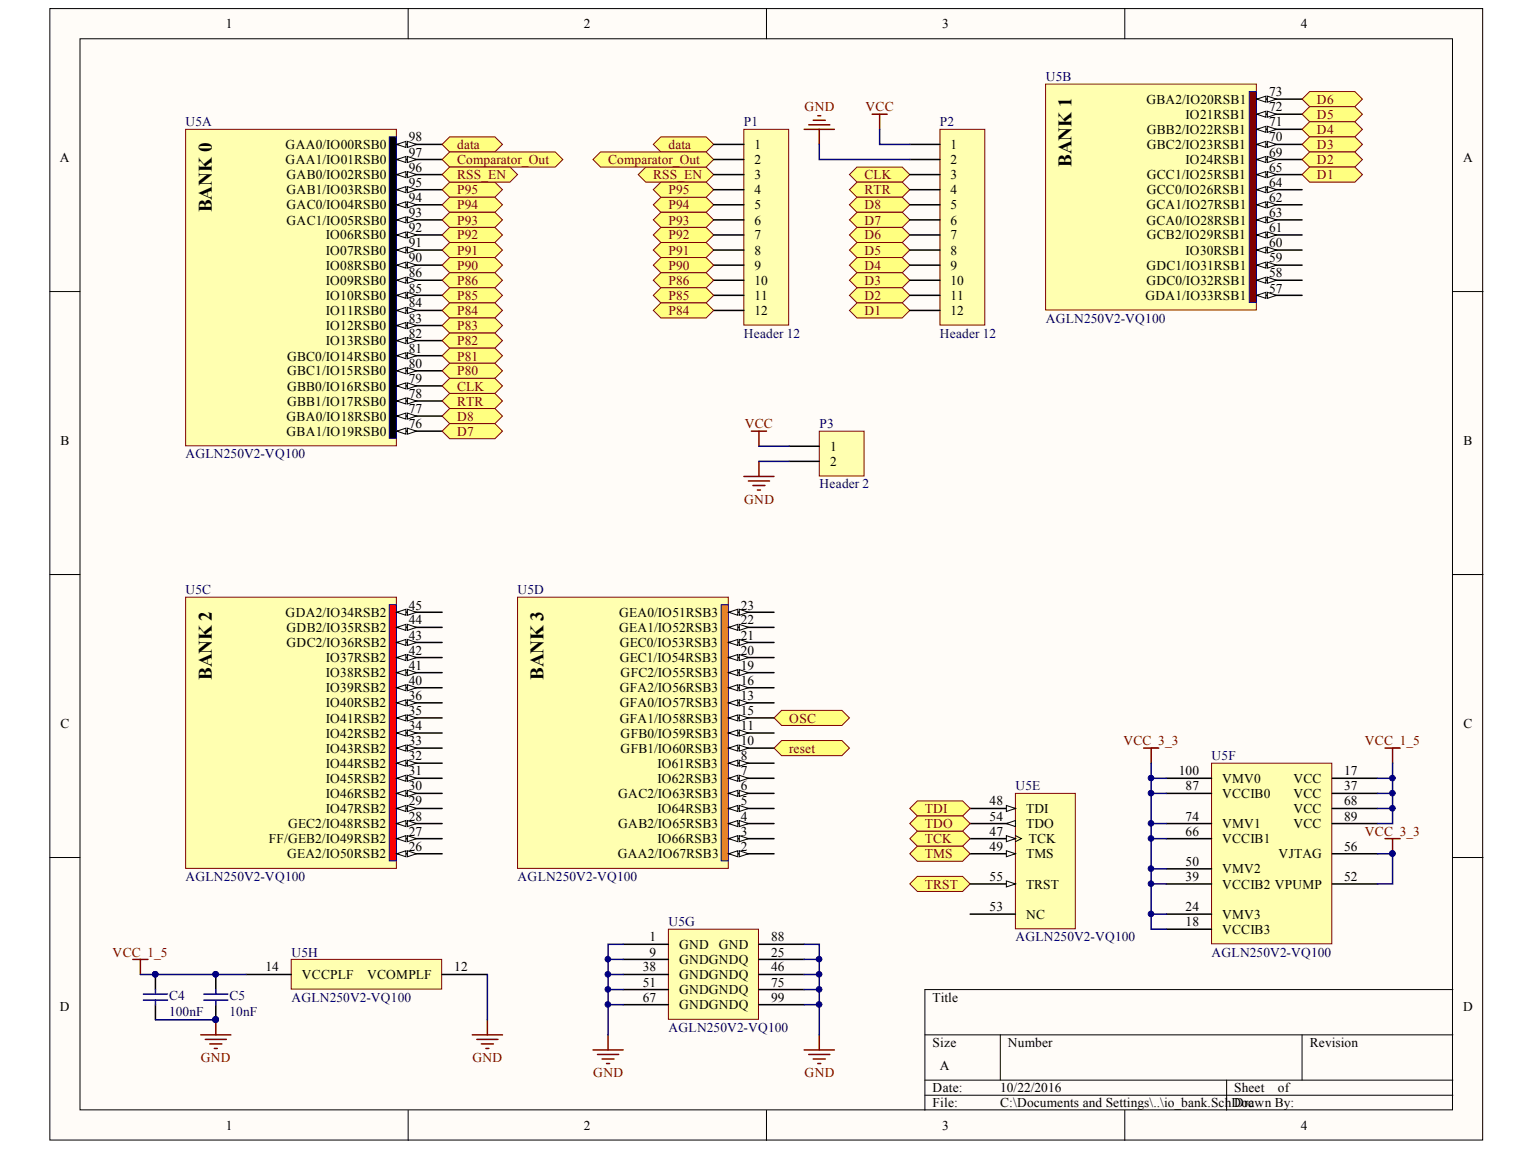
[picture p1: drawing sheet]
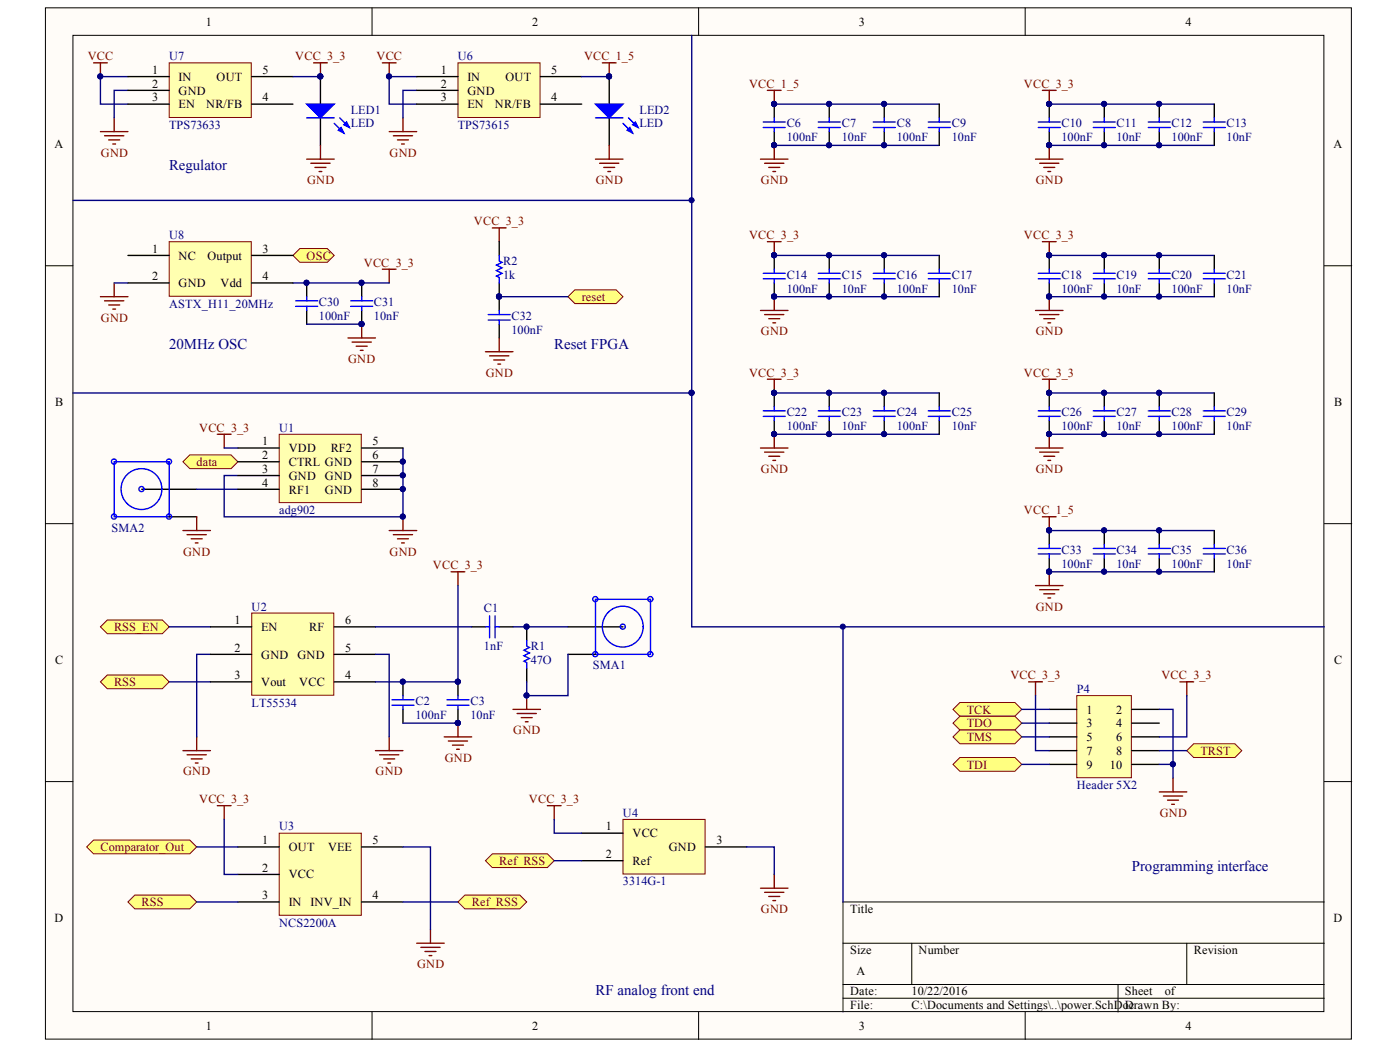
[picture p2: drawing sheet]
# Altium project backscatter_radio.PrjPCB
2 sheets, 54 parts. Net scope: flat (ports and power ports of the same name join across sheets).
Board file: fpga_radio.PcbDoc
Sheets:
  io_bank.SchDoc
  power.SchDoc

## Sheet io_bank.SchDoc
size A

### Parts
C4  value 100nF  [0603]  (hidden comment: Cap)
C5  value 10nF  [0603]  (hidden comment: Cap)
P1  Header 12  [HDR1X12]
P2  Header 12  [HDR1X12]
P3  Header 2  [HDR1X2]
U5  AGLN250V2-VQ100  [VQ100_N]  (parts A,B,C,D,E,F,G,H of 8)

### Ports
CLK, Comparator_Out, D1, D2, D3, D4, D5, D6, D7, D8, data, OSC, P80, P81, P82, P83, P84, P85, P86, P90, P91, P92, P93, P94, P95, reset, RSS_EN, RTR, TCK, TDI, TDO, TMS, TRST

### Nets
GND: C4.1 C5.1 P2.2 P3.2 U5.1(GND) U5.9(GND) U5.12(VCOMPLF) U5.25(GNDQ) U5.38(GND) U5.46(GNDQ) U5.51(GND) U5.67(GND) U5.75(GNDQ) U5.88(GND) U5.99(GNDQ)
VCC: P2.1 P3.1
VCC_1_5: C4.2 C5.2 U5.14(VCCPLF) U5.17(VCC) U5.37(VCC) U5.68(VCC) U5.89(VCC)
VCC_3_3: U5.18(VCCIB3) U5.24(VMV3) U5.39(VCCIB2) U5.50(VMV2) U5.52(VPUMP) U5.56(VJTAG) U5.66(VCCIB1) U5.74(VMV1) U5.87(VCCIB0) U5.100(VMV0)
NetC32_2: U5.10(GFB1/IO60RSB3) ; port reset
NetP1_1: P1.1 U5.98(GAA0/IO00RSB0) ; port data
NetP1_2: P1.2 U5.97(GAA1/IO01RSB0) ; port Comparator_Out
NetP1_3: P1.3 U5.96(GAB0/IO02RSB0) ; port RSS_EN
NetP1_4: P1.4 U5.95(GAB1/IO03RSB0) ; port P95
NetP1_5: P1.5 U5.94(GAC0/IO04RSB0) ; port P94
NetP1_6: P1.6 U5.93(GAC1/IO05RSB0) ; port P93
NetP1_7: P1.7 U5.92(IO06RSB0) ; port P92
NetP1_8: P1.8 U5.91(IO07RSB0) ; port P91
NetP1_9: P1.9 U5.90(IO08RSB0) ; port P90
NetP1_10: P1.10 U5.86(IO09RSB0) ; port P86
NetP1_11: P1.11 U5.85(IO10RSB0) ; port P85
NetP1_12: P1.12 U5.84(IO11RSB0) ; port P84
NetP2_3: P2.3 U5.79(GBB0/IO16RSB0) ; port CLK
NetP2_4: P2.4 U5.78(GBB1/IO17RSB0) ; port RTR
NetP2_5: P2.5 U5.77(GBA0/IO18RSB0) ; port D8
NetP2_6: P2.6 U5.76(GBA1/IO19RSB0) ; port D7
NetP2_7: P2.7 U5.73(GBA2/IO20RSB1) ; port D6
NetP2_8: P2.8 U5.72(IO21RSB1) ; port D5
NetP2_9: P2.9 U5.71(GBB2/IO22RSB1) ; port D4
NetP2_10: P2.10 U5.70(GBC2/IO23RSB1) ; port D3
NetP2_11: P2.11 U5.69(IO24RSB1) ; port D2
NetP2_12: P2.12 U5.65(GCC1/IO25RSB1) ; port D1
NetP4_1: U5.47(TCK) ; port TCK
NetP4_3: U5.54(TDO) ; port TDO
NetP4_5: U5.49(TMS) ; port TMS
NetP4_8: U5.55(TRST) ; port TRST
NetP4_9: U5.48(TDI) ; port TDI
NetU5_15: U5.15(GFA1/IO58RSB3) ; port OSC
NetU5_80: U5.80(GBC1/IO15RSB0) ; port P80
NetU5_81: U5.81(GBC0/IO14RSB0) ; port P81
NetU5_82: U5.82(IO13RSB0) ; port P82
NetU5_83: U5.83(IO12RSB0) ; port P83

Not connected (* = marked no-connect by the designer): U5 2(GAA2/IO67RSB3) 3(IO66RSB3) 4(GAB2/IO65RSB3) 5(IO64RSB3) 6(GAC2/IO63RSB3) 7(IO62RSB3) 8(IO61RSB3) 11(GFB0/IO59RSB3) 13(GFA0/IO57RSB3) 16(GFA2/IO56RSB3) 19(GFC2/IO55RSB3) 20(GEC1/IO54RSB3) 21(GEC0/IO53RSB3) 22(GEA1/IO52RSB3) 23(GEA0/IO51RSB3) 26(GEA2/IO50RSB2) 27(FF/GEB2/IO49RSB2) 28(GEC2/IO48RSB2) 29(IO47RSB2) 30(IO46RSB2) 31(IO45RSB2) 32(IO44RSB2) 33(IO43RSB2) 34(IO42RSB2) 35(IO41RSB2) 36(IO40RSB2) 40(IO39RSB2) 41(IO38RSB2) 42(IO37RSB2) 43(GDC2/IO36RSB2) 44(GDB2/IO35RSB2) 45(GDA2/IO34RSB2) 53(NC) 57(GDA1/IO33RSB1) 58(GDC0/IO32RSB1) 59(GDC1/IO31RSB1) 60(IO30RSB1) 61(GCB2/IO29RSB1) 62(GCA1/IO27RSB1) 63(GCA0/IO28RSB1) 64(GCC0/IO26RSB1)

## Sheet power.SchDoc
size A

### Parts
C1  value 1nF  [0603]  (hidden comment: Cap)
C2  value 100nF  [0603]  (hidden comment: Cap)
C3  value 10nF  [0603]  (hidden comment: Cap)
C6  value 100nF  [0603]  (hidden comment: Cap)
C7  value 10nF  [0603]  (hidden comment: Cap)
C8  value 100nF  [0603]  (hidden comment: Cap)
C9  value 10nF  [0603]  (hidden comment: Cap)
C10  value 100nF  [0603]  (hidden comment: Cap)
C11  value 10nF  [0603]  (hidden comment: Cap)
C12  value 100nF  [0603]  (hidden comment: Cap)
C13  value 10nF  [0603]  (hidden comment: Cap)
C14  value 100nF  [0603]  (hidden comment: Cap)
C15  value 10nF  [0603]  (hidden comment: Cap)
C16  value 100nF  [0603]  (hidden comment: Cap)
C17  value 10nF  [0603]  (hidden comment: Cap)
C18  value 100nF  [0603]  (hidden comment: Cap)
C19  value 10nF  [0603]  (hidden comment: Cap)
C20  value 100nF  [0603]  (hidden comment: Cap)
C21  value 10nF  [0603]  (hidden comment: Cap)
C22  value 100nF  [0603]  (hidden comment: Cap)
C23  value 10nF  [0603]  (hidden comment: Cap)
C24  value 100nF  [0603]  (hidden comment: Cap)
C25  value 10nF  [0603]  (hidden comment: Cap)
C26  value 100nF  [0603]  (hidden comment: Cap)
C27  value 10nF  [0603]  (hidden comment: Cap)
C28  value 100nF  [0603]  (hidden comment: Cap)
C29  value 10nF  [0603]  (hidden comment: Cap)
C30  value 100nF  [0603]  (hidden comment: Cap)
C31  value 10nF  [0603]  (hidden comment: Cap)
C32  value 100nF  [0603]  (hidden comment: Cap)
C33  value 100nF  [0603]  (hidden comment: Cap)
C34  value 10nF  [0603]  (hidden comment: Cap)
C35  value 100nF  [0603]  (hidden comment: Cap)
C36  value 10nF  [0603]  (hidden comment: Cap)
LED1  LED  [0603]
LED2  LED  [0603]
P4  Header 5X2  [HDR2X5]
R1  value 47O  [0603]  (hidden comment: Res)
R2  value 1k  [0603]  (hidden comment: Res)
SMA1  SMA - Hole - 5 Pin  [SMA - Hole - 5 Pin]  (value not drawn)
SMA2  SMA - Hole - 5 Pin  [SMA - Hole - 5 Pin]  (value not drawn)
U1  adg902  [ADG902]
U2  LT5534  [LT5534]
U3  NCS2200A  [NCS2200]
U4  3314G-1  [3314G-1]
U6  TPS73615  [TPS73633]
U7  TPS73633  [TPS73633]
U8  ASTX_H11_20MHz  [ASTX_H11]

### Ports
Comparator_Out, data, OSC, Ref_RSS, reset, RSS, RSS_EN, TCK, TDI, TDO, TMS, TRST

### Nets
GND: C2.1 C3.1 C6.1 C7.1 C8.1 C9.1 C10.1 C11.1 C12.1 C13.1 C14.1 C15.1 C16.1 C17.1 C18.1 C19.1 C20.1 C21.1 C22.1 C23.1 C24.1 C25.1 C26.1 C27.1 C28.1 C29.1 C30.1 C31.1 C32.1 C33.1 C34.1 C35.1 C36.1 LED1.2(K) LED2.2(K) P4.2 P4.10 R1.1 SMA1.1 SMA2.1 U1.3(GND) U1.5(RF2) U1.6(GND) U1.7(GND) U1.8(GND) U2.2(GND) U2.5(GND) U3.5(VEE) U4.3(GND) U6.2(GND) U7.2(GND) U8.2(GND)
VCC: U6.1(IN) U6.3(EN) U7.1(IN) U7.3(EN)
VCC_1_5: C6.2 C7.2 C8.2 C9.2 C33.2 C34.2 C35.2 C36.2 LED2.1(A) U6.5(OUT)
VCC_3_3: C2.2 C3.2 C10.2 C11.2 C12.2 C13.2 C14.2 C15.2 C16.2 C17.2 C18.2 C19.2 C20.2 C21.2 C22.2 C23.2 C24.2 C25.2 C26.2 C27.2 C28.2 C29.2 C30.2 C31.2 LED1.1(A) P4.6 P4.7 R2.2 U1.1(VDD) U2.4(VCC) U3.2(VCC) U4.1(VCC) U7.5(OUT) U8.4(Vdd)
NetC1_1: C1.1 U2.6(RF)
NetC1_2: C1.2 R1.2 SMA1.2
NetC32_2: C32.2 R2.1 ; port reset
NetP1_1: U1.2(CTRL) ; port data
NetP1_2: U3.1(OUT) ; port Comparator_Out
NetP1_3: U2.1(EN) ; port RSS_EN
NetP4_1: P4.1 ; port TCK
NetP4_3: P4.3 ; port TDO
NetP4_5: P4.5 ; port TMS
NetP4_8: P4.8 ; port TRST
NetP4_9: P4.9 ; port TDI
NetSMA2_2: SMA2.2 U1.4(RF1)
NetU2_3: U2.3(Vout) U3.3(IN) ; port RSS
NetU3_4: U3.4(INV_IN) U4.2(Ref) ; port Ref_RSS
NetU5_15: U8.3(Output) ; port OSC

Not connected (* = marked no-connect by the designer): P4 4; U6 4(NR/FB); U7 4(NR/FB); U8 1(NC)

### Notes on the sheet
- Regulator
- 20MHz OSC
- Reset FPGA
- Programming interface
- RF analog front end

## Nets that join several sheets
GND: io_bank (15 pins), power (52 pins)
VCC: io_bank (P2.1 P3.1), power (U6.1 U6.3 U7.1 U7.3)
VCC_1_5: io_bank (7 pins), power (10 pins)
VCC_3_3: io_bank (10 pins), power (34 pins)
NetC32_2: io_bank (U5.10), power (C32.2 R2.1)
NetP1_1: io_bank (P1.1 U5.98), power (U1.2)
NetP1_2: io_bank (P1.2 U5.97), power (U3.1)
NetP1_3: io_bank (P1.3 U5.96), power (U2.1)
NetP4_1: io_bank (U5.47), power (P4.1)
NetP4_3: io_bank (U5.54), power (P4.3)
NetP4_5: io_bank (U5.49), power (P4.5)
NetP4_8: io_bank (U5.55), power (P4.8)
NetP4_9: io_bank (U5.48), power (P4.9)
NetU5_15: io_bank (U5.15), power (U8.3)
